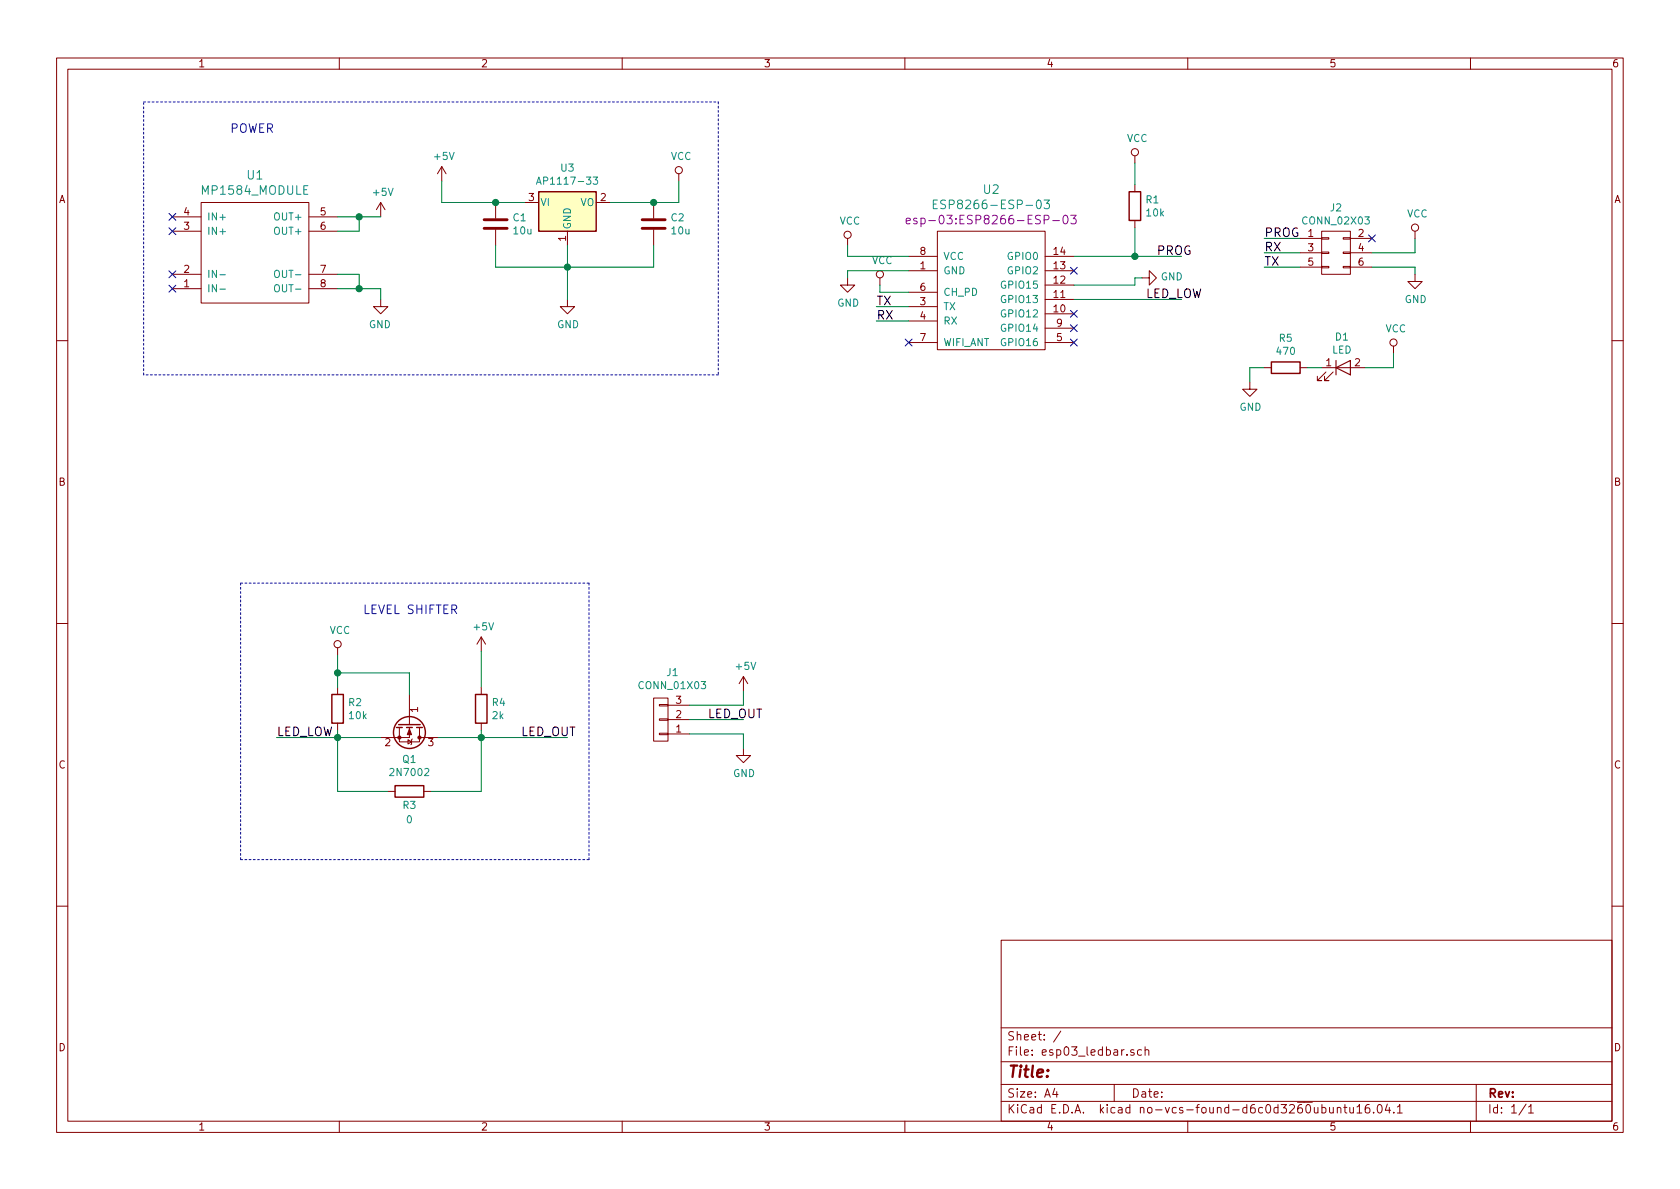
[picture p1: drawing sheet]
EESchema Schematic File Version 4
LIBS:esp03_ledbar-cache
EELAYER 26 0
EELAYER END
$Descr A4 11693 8268
encoding utf-8
Sheet 1 1
Title ""
Date ""
Rev ""
Comp ""
Comment1 ""
Comment2 ""
Comment3 ""
Comment4 ""
$EndDescr
$Comp
L esp8266-esp-03:ESP8266-ESP-03 U2
U 1 1
P 6900 2375
F 0 "U2" H 6900 3443 60  0000 C CNN
F 1 "ESP8266-ESP-03" H 6900 3337 60  0000 C CNN
F 2 "esp-03:ESP8266-ESP-03" H 6900 3231 60  0000 C CNN
F 3 "" H 6900 2375 60  0000 C CNN
	1    6900 2375
	1    0    0    -1  
$EndComp
$Comp
L power:GND #PWR01
U 1 1
P 5900 1925
F 0 "#PWR01" H 5900 1675 50  0001 C CNN
F 1 "GND" H 5905 1752 50  0000 C CNN
F 2 "" H 5900 1925 50  0001 C CNN
F 3 "" H 5900 1925 50  0001 C CNN
	1    5900 1925
	1    0    0    -1  
$EndComp
$Comp
L power:VCC #PWR02
U 1 1
P 5900 1700
F 0 "#PWR02" H 5900 1550 50  0001 C CNN
F 1 "VCC" H 5917 1873 50  0000 C CNN
F 2 "" H 5900 1700 50  0001 C CNN
F 3 "" H 5900 1700 50  0001 C CNN
	1    5900 1700
	1    0    0    -1  
$EndComp
$Comp
L power:VCC #PWR03
U 1 1
P 6125 1975
F 0 "#PWR03" H 6125 1825 50  0001 C CNN
F 1 "VCC" H 6142 2148 50  0000 C CNN
F 2 "" H 6125 1975 50  0001 C CNN
F 3 "" H 6125 1975 50  0001 C CNN
	1    6125 1975
	1    0    0    -1  
$EndComp
$Comp
L power:GND #PWR04
U 1 1
P 7950 1925
F 0 "#PWR04" H 7950 1675 50  0001 C CNN
F 1 "GND" V 7955 1797 50  0000 R CNN
F 2 "" H 7950 1925 50  0001 C CNN
F 3 "" H 7950 1925 50  0001 C CNN
	1    7950 1925
	0    -1   -1   0   
$EndComp
$Comp
L device:R R1
U 1 1
P 7900 1425
F 0 "R1" H 7970 1471 50  0000 L CNN
F 1 "10k" H 7970 1380 50  0000 L CNN
F 2 "Resistors_SMD:R_0603_HandSoldering" V 7830 1425 50  0001 C CNN
F 3 "" H 7900 1425 50  0001 C CNN
	1    7900 1425
	1    0    0    -1  
$EndComp
$Comp
L power:VCC #PWR05
U 1 1
P 7900 1125
F 0 "#PWR05" H 7900 975 50  0001 C CNN
F 1 "VCC" H 7917 1298 50  0000 C CNN
F 2 "" H 7900 1125 50  0001 C CNN
F 3 "" H 7900 1125 50  0001 C CNN
	1    7900 1125
	1    0    0    -1  
$EndComp
$Comp
L device:C C1
U 1 1
P 3450 1550
F 0 "C1" H 3565 1596 50  0000 L CNN
F 1 "10u" H 3565 1505 50  0000 L CNN
F 2 "Capacitors_SMD:C_0805_HandSoldering" H 3488 1400 50  0001 C CNN
F 3 "" H 3450 1550 50  0001 C CNN
	1    3450 1550
	1    0    0    -1  
$EndComp
$Comp
L device:C C2
U 1 1
P 4550 1550
F 0 "C2" H 4665 1596 50  0000 L CNN
F 1 "10u" H 4665 1505 50  0000 L CNN
F 2 "Capacitors_SMD:C_0805_HandSoldering" H 4588 1400 50  0001 C CNN
F 3 "" H 4550 1550 50  0001 C CNN
	1    4550 1550
	1    0    0    -1  
$EndComp
$Comp
L power:GND #PWR06
U 1 1
P 3950 2075
F 0 "#PWR06" H 3950 1825 50  0001 C CNN
F 1 "GND" H 3955 1902 50  0000 C CNN
F 2 "" H 3950 2075 50  0001 C CNN
F 3 "" H 3950 2075 50  0001 C CNN
	1    3950 2075
	1    0    0    -1  
$EndComp
$Comp
L power:VCC #PWR07
U 1 1
P 4725 1250
F 0 "#PWR07" H 4725 1100 50  0001 C CNN
F 1 "VCC" H 4742 1423 50  0000 C CNN
F 2 "" H 4725 1250 50  0001 C CNN
F 3 "" H 4725 1250 50  0001 C CNN
	1    4725 1250
	1    0    0    -1  
$EndComp
$Comp
L power:+5V #PWR08
U 1 1
P 3075 1250
F 0 "#PWR08" H 3075 1100 50  0001 C CNN
F 1 "+5V" H 3090 1423 50  0000 C CNN
F 2 "" H 3075 1250 50  0001 C CNN
F 3 "" H 3075 1250 50  0001 C CNN
	1    3075 1250
	1    0    0    -1  
$EndComp
Text Label 8050 1775 0    60   ~ 0
PROG
Text Label 6100 2125 0    60   ~ 0
TX
Text Label 6100 2225 0    60   ~ 0
RX
$Comp
L esp03_ledbar-rescue:CONN_01X03-RESCUE-esp03_ledbar J1
U 1 1
P 4600 5000
F 0 "J1" H 4519 4675 50  0000 C CNN
F 1 "CONN_01X03" H 4519 4766 50  0000 C CNN
F 2 "Pin_Headers:Pin_Header_Straight_1x03" H 4600 5000 50  0001 C CNN
F 3 "" H 4600 5000 50  0001 C CNN
	1    4600 5000
	-1   0    0    1   
$EndComp
$Comp
L power:+5V #PWR09
U 1 1
P 5175 4800
F 0 "#PWR09" H 5175 4650 50  0001 C CNN
F 1 "+5V" H 5190 4973 50  0000 C CNN
F 2 "" H 5175 4800 50  0001 C CNN
F 3 "" H 5175 4800 50  0001 C CNN
	1    5175 4800
	1    0    0    -1  
$EndComp
$Comp
L power:GND #PWR010
U 1 1
P 5175 5200
F 0 "#PWR010" H 5175 4950 50  0001 C CNN
F 1 "GND" H 5180 5027 50  0000 C CNN
F 2 "" H 5175 5200 50  0001 C CNN
F 3 "" H 5175 5200 50  0001 C CNN
	1    5175 5200
	1    0    0    -1  
$EndComp
Text Label 8800 1650 0    60   ~ 0
PROG
Text Label 8800 1850 0    60   ~ 0
TX
Text Label 8800 1750 0    60   ~ 0
RX
$Comp
L power:+5V #PWR011
U 1 1
P 2650 1500
F 0 "#PWR011" H 2650 1350 50  0001 C CNN
F 1 "+5V" H 2665 1673 50  0000 C CNN
F 2 "" H 2650 1500 50  0001 C CNN
F 3 "" H 2650 1500 50  0001 C CNN
	1    2650 1500
	1    0    0    -1  
$EndComp
$Comp
L power:GND #PWR012
U 1 1
P 2650 2075
F 0 "#PWR012" H 2650 1825 50  0001 C CNN
F 1 "GND" H 2655 1902 50  0000 C CNN
F 2 "" H 2650 2075 50  0001 C CNN
F 3 "" H 2650 2075 50  0001 C CNN
	1    2650 2075
	-1   0    0    -1  
$EndComp
NoConn ~ 6325 2375
NoConn ~ 7475 2375
NoConn ~ 7475 2175
NoConn ~ 7475 1875
NoConn ~ 7475 2275
$Comp
L regul:AP1117-33 U3
U 1 1
P 3950 1400
F 0 "U3" H 3950 1642 50  0000 C CNN
F 1 "AP1117-33" H 3950 1551 50  0000 C CNN
F 2 "TO_SOT_Packages_SMD:SOT-223-3Lead_TabPin2" H 3950 1600 50  0001 C CNN
F 3 "" H 4050 1150 50  0001 C CNN
	1    3950 1400
	1    0    0    -1  
$EndComp
$Comp
L mp1584_module:MP1584_MODULE U1
U 1 1
P 1750 1750
F 0 "U1" H 1775 1213 60  0000 C CNN
F 1 "MP1584_MODULE" H 1775 1319 60  0000 C CNN
F 2 "MP1584_module:MP1584_MODULE" H 2050 1600 60  0001 C CNN
F 3 "" H 2050 1600 60  0001 C CNN
	1    1750 1750
	1    0    0    1   
$EndComp
$Comp
L esp03_ledbar-rescue:2N7002-RESCUE-esp03_ledbar Q1
U 1 1
P 2850 5025
F 0 "Q1" V 3100 5025 50  0000 C CNN
F 1 "2N7002" V 3191 5025 50  0000 C CNN
F 2 "TO_SOT_Packages_SMD:SOT-23_Handsoldering" H 3050 4950 50  0001 L CIN
F 3 "" H 2850 5025 50  0001 L CNN
	1    2850 5025
	0    1    1    0   
$EndComp
$Comp
L device:R R2
U 1 1
P 2350 4925
F 0 "R2" H 2420 4971 50  0000 L CNN
F 1 "10k" H 2420 4880 50  0000 L CNN
F 2 "Resistors_SMD:R_0603_HandSoldering" V 2280 4925 50  0001 C CNN
F 3 "" H 2350 4925 50  0001 C CNN
	1    2350 4925
	1    0    0    -1  
$EndComp
$Comp
L device:R R4
U 1 1
P 3350 4925
F 0 "R4" H 3420 4971 50  0000 L CNN
F 1 "2k" H 3420 4880 50  0000 L CNN
F 2 "Resistors_SMD:R_0603_HandSoldering" V 3280 4925 50  0001 C CNN
F 3 "" H 3350 4925 50  0001 C CNN
	1    3350 4925
	1    0    0    -1  
$EndComp
$Comp
L power:VCC #PWR013
U 1 1
P 2350 4550
F 0 "#PWR013" H 2350 4400 50  0001 C CNN
F 1 "VCC" H 2367 4723 50  0000 C CNN
F 2 "" H 2350 4550 50  0001 C CNN
F 3 "" H 2350 4550 50  0001 C CNN
	1    2350 4550
	1    0    0    -1  
$EndComp
$Comp
L power:+5V #PWR014
U 1 1
P 3350 4525
F 0 "#PWR014" H 3350 4375 50  0001 C CNN
F 1 "+5V" H 3365 4698 50  0000 C CNN
F 2 "" H 3350 4525 50  0001 C CNN
F 3 "" H 3350 4525 50  0001 C CNN
	1    3350 4525
	1    0    0    -1  
$EndComp
Text Notes 2525 4275 0    60   ~ 0
LEVEL SHIFTER
$Comp
L device:R R3
U 1 1
P 2850 5500
F 0 "R3" V 2750 5500 50  0000 C CNN
F 1 "0" V 2650 5500 50  0000 C CNN
F 2 "Resistors_SMD:R_0603_HandSoldering" V 2780 5500 50  0001 C CNN
F 3 "" H 2850 5500 50  0001 C CNN
	1    2850 5500
	0    -1   -1   0   
$EndComp
Text Label 1925 5125 0    60   ~ 0
LED_LOW
Text Label 3625 5125 0    60   ~ 0
LED_OUT
Text Label 4925 5000 0    60   ~ 0
LED_OUT
Text Label 7975 2075 0    60   ~ 0
LED_LOW
Text Notes 1600 925  0    60   ~ 0
POWER
NoConn ~ 1200 1500
NoConn ~ 1200 1600
NoConn ~ 1200 1900
NoConn ~ 1200 2000
Wire Wire Line
	6325 1775 5900 1775
Wire Wire Line
	5900 1775 5900 1700
Wire Wire Line
	6325 1875 5900 1875
Wire Wire Line
	5900 1875 5900 1925
Wire Wire Line
	6325 2025 6125 2025
Wire Wire Line
	6125 2025 6125 1975
Wire Wire Line
	7475 1975 7900 1975
Wire Wire Line
	7475 1775 7900 1775
Wire Wire Line
	7900 1775 7900 1575
Wire Wire Line
	7900 1275 7900 1125
Wire Wire Line
	3075 1400 3450 1400
Connection ~ 3450 1400
Wire Wire Line
	3450 1700 3450 1850
Wire Wire Line
	3450 1850 3950 1850
Wire Wire Line
	3950 1700 3950 1850
Connection ~ 3950 1850
Wire Wire Line
	4550 1850 4550 1700
Wire Wire Line
	4250 1400 4550 1400
Wire Wire Line
	4725 1400 4725 1250
Connection ~ 4550 1400
Wire Wire Line
	3075 1400 3075 1250
Wire Wire Line
	7475 2075 8225 2075
Connection ~ 7900 1775
Wire Wire Line
	6325 2125 6100 2125
Wire Wire Line
	6325 2225 6100 2225
Wire Wire Line
	4800 4900 5175 4900
Wire Wire Line
	4800 5000 5175 5000
Wire Wire Line
	4800 5100 5175 5100
Wire Wire Line
	5175 4900 5175 4800
Wire Wire Line
	5175 5100 5175 5200
Wire Wire Line
	9050 1650 8800 1650
Wire Wire Line
	9050 1750 8800 1750
Wire Wire Line
	9050 1850 8800 1850
Wire Wire Line
	2350 1600 2500 1600
Wire Wire Line
	2500 1600 2500 1500
Wire Wire Line
	2350 1500 2500 1500
Connection ~ 2500 1500
Wire Wire Line
	2350 1900 2500 1900
Wire Wire Line
	2500 1900 2500 2000
Wire Wire Line
	2350 2000 2500 2000
Wire Wire Line
	2650 2000 2650 2075
Connection ~ 2500 2000
Wire Wire Line
	7900 1975 7900 1925
Wire Wire Line
	7900 1925 7950 1925
Wire Wire Line
	1925 5125 2350 5125
Wire Wire Line
	2350 5075 2350 5125
Connection ~ 2350 5125
Wire Wire Line
	3050 5125 3350 5125
Wire Wire Line
	3350 5075 3350 5125
Connection ~ 3350 5125
Wire Wire Line
	2850 4825 2850 4675
Wire Wire Line
	2850 4675 2350 4675
Wire Wire Line
	2350 4550 2350 4675
Connection ~ 2350 4675
Wire Wire Line
	3350 4775 3350 4525
Wire Wire Line
	3350 5500 3000 5500
Wire Wire Line
	2350 5500 2700 5500
Wire Notes Line
	4100 4050 1675 4050
Wire Notes Line
	1675 4050 1675 5975
Wire Notes Line
	1675 5975 4100 5975
Wire Notes Line
	4100 5975 4100 4050
Wire Notes Line
	1000 700  5000 700 
Wire Notes Line
	5000 700  5000 2600
Wire Notes Line
	5000 2600 1000 2600
Wire Notes Line
	1000 2600 1000 700 
$Comp
L esp03_ledbar-rescue:CONN_02X03-RESCUE-esp03_ledbar J2
U 1 1
P 9300 1750
F 0 "J2" H 9300 2065 50  0000 C CNN
F 1 "CONN_02X03" H 9300 1974 50  0000 C CNN
F 2 "Pin_Headers:Pin_Header_Straight_2x03_Pitch1.27mm" H 9300 550 50  0001 C CNN
F 3 "" H 9300 550 50  0001 C CNN
	1    9300 1750
	1    0    0    -1  
$EndComp
Wire Wire Line
	9550 1750 9850 1750
Wire Wire Line
	9850 1750 9850 1650
Wire Wire Line
	9550 1850 9850 1850
Wire Wire Line
	9850 1850 9850 1900
$Comp
L power:GND #PWR015
U 1 1
P 9850 1900
F 0 "#PWR015" H 9850 1650 50  0001 C CNN
F 1 "GND" H 9855 1727 50  0000 C CNN
F 2 "" H 9850 1900 50  0001 C CNN
F 3 "" H 9850 1900 50  0001 C CNN
	1    9850 1900
	1    0    0    -1  
$EndComp
$Comp
L power:VCC #PWR016
U 1 1
P 9850 1650
F 0 "#PWR016" H 9850 1500 50  0001 C CNN
F 1 "VCC" H 9867 1823 50  0000 C CNN
F 2 "" H 9850 1650 50  0001 C CNN
F 3 "" H 9850 1650 50  0001 C CNN
	1    9850 1650
	1    0    0    -1  
$EndComp
$Comp
L device:LED D1
U 1 1
P 9350 2550
F 0 "D1" H 9341 2766 50  0000 C CNN
F 1 "LED" H 9341 2675 50  0000 C CNN
F 2 "LEDs:LED_0603" H 9350 2550 50  0001 C CNN
F 3 "" H 9350 2550 50  0001 C CNN
	1    9350 2550
	1    0    0    -1  
$EndComp
$Comp
L device:R R5
U 1 1
P 8950 2550
F 0 "R5" V 8743 2550 50  0000 C CNN
F 1 "470" V 8834 2550 50  0000 C CNN
F 2 "Resistors_SMD:R_0603_HandSoldering" V 8880 2550 50  0001 C CNN
F 3 "" H 8950 2550 50  0001 C CNN
	1    8950 2550
	0    1    1    0   
$EndComp
$Comp
L power:GND #PWR017
U 1 1
P 8700 2650
F 0 "#PWR017" H 8700 2400 50  0001 C CNN
F 1 "GND" H 8705 2477 50  0000 C CNN
F 2 "" H 8700 2650 50  0001 C CNN
F 3 "" H 8700 2650 50  0001 C CNN
	1    8700 2650
	1    0    0    -1  
$EndComp
$Comp
L power:VCC #PWR018
U 1 1
P 9700 2450
F 0 "#PWR018" H 9700 2300 50  0001 C CNN
F 1 "VCC" H 9717 2623 50  0000 C CNN
F 2 "" H 9700 2450 50  0001 C CNN
F 3 "" H 9700 2450 50  0001 C CNN
	1    9700 2450
	1    0    0    -1  
$EndComp
Wire Wire Line
	9700 2450 9700 2550
Wire Wire Line
	9700 2550 9500 2550
Wire Wire Line
	9200 2550 9100 2550
Wire Wire Line
	8800 2550 8700 2550
Wire Wire Line
	8700 2550 8700 2650
NoConn ~ 9550 1650
Wire Wire Line
	3450 1400 3650 1400
Wire Wire Line
	3950 1850 4550 1850
Wire Wire Line
	3950 1850 3950 2075
Wire Wire Line
	4550 1400 4725 1400
Wire Wire Line
	7900 1775 8225 1775
Wire Wire Line
	2500 1500 2650 1500
Wire Wire Line
	2500 2000 2650 2000
Wire Wire Line
	2350 5125 2650 5125
Wire Wire Line
	2350 5125 2350 5500
Wire Wire Line
	3350 5125 3950 5125
Wire Wire Line
	3350 5125 3350 5500
Wire Wire Line
	2350 4675 2350 4775
$EndSCHEMATC
